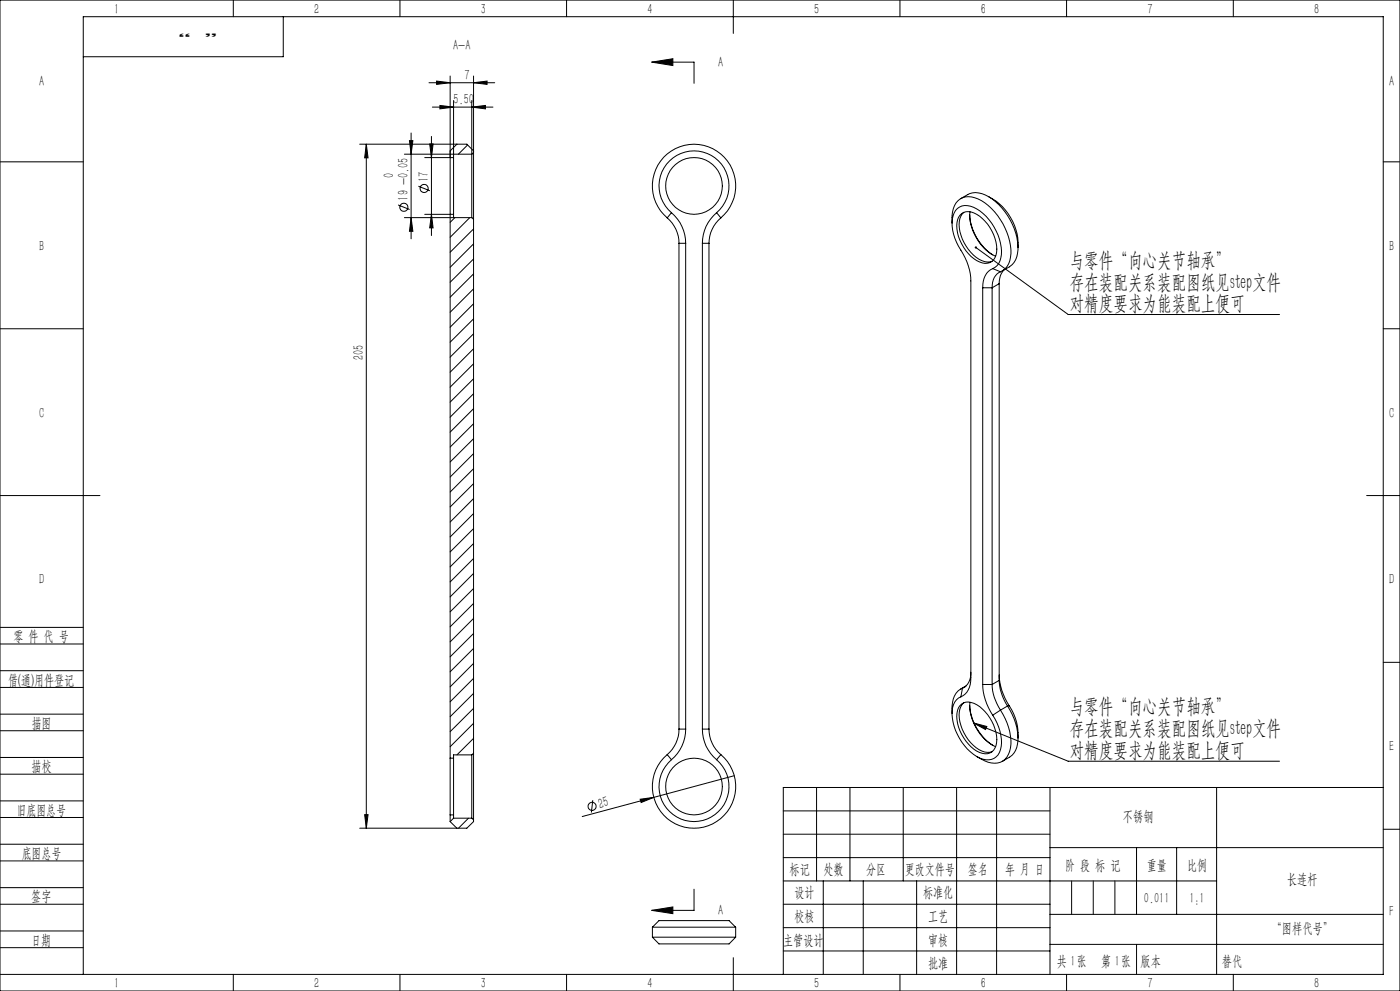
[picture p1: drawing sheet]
<svg xmlns="http://www.w3.org/2000/svg" width="420mm" height="297mm" viewBox="0 0 420 297" stroke-linecap="round" stroke-linejoin="round" font-family="sans-serif">
<g fill="none" stroke="#000" stroke-width=".3">
<path d="M0 0h420v297h-420zM70 0v5M85 5v12h-60M120 0v5M170 0v5M195.5 18.6l6.4-1v2zM195.5 18.6h12.7v6.4M220 0v10M270 0v5M320 0v5M370 0v5M123.3 39.9v31.7"/>
<path d="M128.7 24.8h19.7M129.7 32.1h18.2M131 24.3l4 .5-4 .5zM132 31.6l4.1 .5-4.1 .5zM135 22.8v204.4M136.1 30.1v17.1M141.5 32.1l4.1-.5v1zM141.5 30.1v16.1M142.1 24.8l4-.5v1zM142.1 22.8v22.9M0 48.5h25M107.9 43.2h32.2l2 2"/>
<path d="M109.9 43.2v205M109.9 43.2l.5 4.1h-1zM121.3 46.2h20.2M122.8 42.2h1.1l-.6 4zM125.5 55.8l3.5 1.4M128.9 43.1h1l-.5 4.1zM129.4 40.9v29.7M136.1 47.2v17M136.1 47.2h-8.7M137.1 43.2l-2.1 2M140.3 43.5l-2.8 2.7M141.5 46.2v19"/>
<path d="M142.1 45.7v20M142.1 45.7l-.6 .5M288.2 59.5a6.6 6.6 0 0 1 8.4-.6 18.8 18.8 0 0 1 8.7 17 6.3 6.3 0 0 1-4.6 5.3M296.6 58.9a16.4 16.4 0 0 1 8.8 15.3M415 48.5h5M119.4 61.4l3.5 1.4M121.3 65.2h20.2M123.3 65.2l.6 4.1h-1.1zM127.4 64.2h8.7M129.4 64.2l.5 4.1h-1zM136.1 64.2v1M136.5 65.2l-1.5 1.4"/>
<path d="M140.9 65.2l-5.9 5.9M141.5 65.2l.6 .5M142.1 65.7v160M142.1 68.6l-7.1 7M142.1 73.1l-7.1 7M142.1 77.6l-7.1 7M200.2 65.3a9.9 9.9 0 0 1 3.5 7.6M200.2 65.3a12.5 12.5 0 0 1-1.1-18.2 12.5 12.5 0 0 1 18.2 0 12.5 12.5 0 0 1-1 18.2M201.4 63.7a12.1 12.1 0 0 1 4.3 9.2M201.4 63.7a10.5 10.5 0 0 1-.8-15.2 10.5 10.5 0 0 1 15.2 0 10.5 10.5 0 0 1-.8 15.2M201.4 63.7l-1.2 1.6M203.7 72.9h2"/>
<path d="M203.7 72.9v145.6M205.7 72.9v145.6M210.7 72.9h2M210.7 72.9v145.6M212.7 72.9v145.6M215 63.7a11.8 11.8 0 0 0-4.3 9.2M215 63.7l1.3 1.6M216.3 65.3a10.1 10.1 0 0 0-3.6 7.6M285.6 66.9a7.7 7.7 0 0 1 2.4-7.2 6.7 6.7 0 0 1 7.5 1.1 19.6 19.6 0 0 1 7.8 15.2 5.8 5.8 0 0 1-3.2 5.5M288 64.5a3.6 3.6 0 0 1 5-.3 12.6 12.6 0 0 1 5.8 12.3 3.3 3.3 0 0 1-4.9 2 12.4 12.4 0 0 1-6.6-12.6zM289.1 63.6a6.3 6.3 0 0 0-.8 6.9 12 12 0 0 0 7.1 7.9l2.2-.1M290.9 64.4a15.7 15.7 0 0 0 6.9 12"/>
<path d="M291 63.5a14.3 14.3 0 0 0 7.7 13.3M292.8 74.2l27.7 20.1h63.4M0 98.5h25M142.1 82.1l-7.1 7M142.1 86.6l-7.1 7M142.1 91l-7.1 7.1M142.1 95.6l-7.1 6.9M294.8 86.3v118.8M294.8 86.3h2.8M297.6 86.3v118.8M297.8 80.5a5.6 5.6 0 0 0 2.6-6.4 15.5 15.5 0 0 0-9.3-12.3 4.1 4.1 0 0 0-5.4 3.8 15.1 15.1 0 0 0 3.2 10.5l1.2 2.3 .7 2.4 .5 3.4v118.9a5.7 5.7 0 0 1-3 5.7M297.8 80.5a5.7 5.7 0 0 0-3 5.8"/>
<path d="M297.8 80.5l2.3 1M299.8 85l-2.2 1.3M299.8 85v118.9M300.1 81.5a4.7 4.7 0 0 0-2.5 4.8M301.2 80.9l-1.1 1.7-.3 2.4M415 98.5h5M142.1 100l-7.1 7M142.1 104.5l-7.1 7M142.1 109l-7.1 7M142.1 113.5l-7.1 7M142.1 118l-7.1 7M142.1 122.5l-7.1 7"/>
<path d="M142.1 127l-7.1 7M142.1 131.5l-7.1 7M142.1 136l-7.1 7M0 148.5h30M142.1 140.5l-7.1 7M142.1 145l-7.1 6.9M142.1 149.4l-7.1 7.1M142.1 153.9l-7.1 7M142.1 158.4l-7.1 7M410 148.5h10M142.1 162.9l-7.1 7M142.1 167.4l-7.1 7"/>
<path d="M142.1 171.9l-7.1 7M142.1 176.4l-7.1 7M0 193h25M0 188h25M142.1 180.9l-7.1 7M142.1 185.3l-7.1 7.1M142.1 189.9l-7.1 6.9M142.1 194.3l-7.1 7M142.1 198.8l-7.1 7M415 198.5h5M0 206h25M0 201h25"/>
<path d="M0 219h25M0 214h25M142.1 203.3l-7.1 7M142.1 207.8l-7.1 7M142.1 212.3l-7.1 7M142.1 216.8l-7.1 7M203.7 218.5a9.9 9.9 0 0 1-3.5 7.7M203.7 218.5h2M205.7 218.5a12 12 0 0 1-4.3 9.2M210.7 218.5a11.7 11.7 0 0 0 4.3 9.2M210.7 218.5h2M212.7 218.5a10.1 10.1 0 0 0 3.6 7.7"/>
<path d="M288 211.5a3.6 3.6 0 0 1 5-.3 12.6 12.6 0 0 1 5.8 12.2 3.3 3.3 0 0 1-4.9 2.1 12.4 12.4 0 0 1-6.6-12.6zM288.3 208.8a5.5 5.5 0 0 0-2.6 6.5 16 16 0 0 0 8.3 11.9 4.2 4.2 0 0 0 6.4-3.5 14.3 14.3 0 0 0-2.6-9.4M288.7 206.2a6 6 0 0 0-3.1 6v1.7M288.7 206.2l-.4 2.6M289.1 210.6a6.4 6.4 0 0 0-.8 6.9 11.9 11.9 0 0 0 7.1 7.9l2.2-.1M289.6 205.8l-.9 .4M289.8 205.6l-1.6 .9M290.9 211.4a15.7 15.7 0 0 0 6.9 11.9M291 210.5a14.2 14.2 0 0 0 7.7 13.3M291.3 201.5a4.6 4.6 0 0 1-2.6 4.7M292.1 216.7l28.4 11.4h63.4M292.1 216.7l4 1-.4 .9z"/>
<path d="M294.8 205.1a17.5 17.5 0 0 0 3 9.2M294.8 205.1h2.8M297.6 205.1a14.4 14.4 0 0 0 2.5 7.7M299.8 203.9a15.3 15.3 0 0 0 2.5 7.7M299.8 202.3a17.5 17.5 0 0 0 3 9.2M299.8 203.9l-2.2 1.2M300.1 212.8a15.8 15.8 0 0 1 2.8 12.4 4.9 4.9 0 0 1-7.4 2.9l-2.5-1.4M300.1 212.8l-2.3 1.5M302.3 211.6a16 16 0 0 1 2.7 12.3 6.6 6.6 0 0 1-4.3 4.3M302.3 211.6l-2.2 1.2M302.8 211.5a15.5 15.5 0 0 1 2.6 9.7M302.8 211.5l-.5 .1"/>
<path d="M0 232h25M0 227h25M135 227.2v17M135 227.2h1.1M136.1 227.2v17M141.5 226.2v19M141.5 226.2h-5.4v1M142.1 225.7v20M142.1 225.7l-.6 .5M142.1 221.3l-5 4.9M177.8 239.8l-.4 3.7M192.1 239.5l4-.5-3.8 1.5z"/>
<path d="M200.2 226.2a12.5 12.5 0 0 0-1.1 18.1 12.5 12.5 0 0 0 18.2 0 12.5 12.5 0 0 0-1-18.1M200.2 226.2l1.2 1.5M201.4 227.7a10.5 10.5 0 0 0-.8 15.2 10.5 10.5 0 0 0 15.3 0 10.5 10.5 0 0 0-.9-15.2M216.3 226.2l-1.3 1.5M220.3 232.5l-45.6 12.2M245 236v28M255 236v28M271 236v28M287 236v56M299 236v56M315 236v56M365 236v56"/>
<path d="M415 236h-180v56M0 245h25M0 240h25M0 258h25M0 253h25M109.4 244.2h1l-.5 4zM135 244.2v2M135 244.2h1.1M135 246.2l2.1 2M136.1 244.2v1M136.1 245.2h5.4M136.1 245.2l-1.1 1"/>
<path d="M140.5 245.2l-3 3M141.5 245.2l.6 .5M142.1 245.7v.5l-2 2h-32.2M235 243h80M235 250h80M235 257h80M315 254h100M341 254v20M353 254v20M415 248.5h5M0 271h25M0 266h25"/>
<path d="M0 279h25M195.5 272.8l6.4-1v2zM195.7 277.9h25M195.7 277.9l2-2h21l2 2M195.7 277.9v3M208.2 266.5v6.3h-12.7M220.7 277.9v3M235 271h80M235 264h130M235 278h80M247 264v28M259 264v28"/>
<path d="M275 264v28M315 274h100M0 284h25M0 292h415v-287h-390v287M70 292v5M120 292v5M170 292v5M195.7 280.9h25M195.7 280.9l2 2h21l2-2M220 287v10M235 285h80M270 292v5"/>
<path d="M315 283h100M320 292v5M370 292v5"/>
<circle cx="127.2" cy="56.5" r="1.21"/>
<circle cx="208.2" cy="55.7" r="8.5"/>
<circle cx="121.2" cy="62.1" r="1.21"/>
<circle cx="208.2" cy="235.7" r="8.5"/>
<circle cx="177.6" cy="241.7" r="1.21"/>
</g>
<path d="M321.5 264v10M328 264v10M334.5 264v10M341 283v9" fill="none" stroke="#0a0605" stroke-width=".3"/>
<g fill="#000">
<path d="M192.1 239.5l4-.5-3.8 1.5z"/>
<path d="M195.5 18.6l6.4-1v2zM195.5 272.8l6.4-1v2z"/>
<path d="M131 24.3l4 .5-4 .5zM142.1 24.8l4-.5v1z"/>
<path d="M141.5 32.1l4.1-.5v1zM132 31.6l4.1 .5-4.1 .5z"/>
<path d="M122.8 42.2h1.1l-.6 4zM123.3 65.2l.6 4.1h-1.1zM128.9 43.1h1l-.5 4.1zM129.4 64.2l.5 4.1h-1z"/>
<path d="M292.5 74a.34 .34 0 0 0 .2 .5 .34 .34 0 0 0 .4-.4 .34 .34 0 0 0-.5-.2l.2 .3zM292.1 216.7l4 1-.4 .9z"/>
<path d="M109.4 244.2h1l-.5 4zM109.9 43.2l.5 4.1h-1z"/>
</g>
<g font-size="6.3">
<text x="320.9" y="80">与零件“向心关节轴承”</text>
<text x="320.9" y="86.5">存在装配关系装配图纸见step文件</text>
<text x="320.9" y="93">对精度要求为能装配上便可</text>
<text x="320.9" y="213.8">与零件“向心关节轴承”</text>
<text x="320.9" y="220.3">存在装配关系装配图纸见step文件</text>
<text x="320.9" y="226.8">对精度要求为能装配上便可</text>
</g>
<g font-size="4.4">
<text x="34.2" y="4.1">1</text>
<text x="94.2" y="4.1">2</text>
<text x="144.2" y="4.1">3</text>
<text x="194.2" y="4.1">4</text>
<text x="244.2" y="4.1">5</text>
<text x="294.2" y="4.1">6</text>
<text x="344.2" y="4.1">7</text>
<text x="394.2" y="4.1">8</text>
<text x="136" y="15">A-A</text>
<text x="139.4" y="23.9">7</text>
<text x="215.5" y="20.1">A</text>
<text x="11.7" y="25.9">A</text>
<text x="416.7" y="25.9">A</text>
<text x="136.1" y="31.2">5.50</text>
<text x="118.1" y="53.3" transform="rotate(-90 118.1 53.3)">0</text>
<text x="128.6" y="54.5" transform="rotate(-90 128.6 54.5)">17</text>
<text x="122.5" y="60.1" transform="rotate(-90 122.5 60.1)">19 -0.05</text>
<text x="11.7" y="75.1">B</text>
<text x="416.7" y="75.1">B</text>
<text x="109" y="107.8" transform="rotate(-90 109 107.8)">205</text>
<text x="11.7" y="125.1">C</text>
<text x="416.7" y="125.1">C</text>
<text x="11.7" y="175.1">D</text>
<text x="416.7" y="175.1">D</text>
<text x="4" y="192">零 件 代 号</text>
<text x="2.5" y="205.1">借(通)用件登记</text>
<text x="9.5" y="218.1">描图</text>
<text x="416.7" y="225.1">E</text>
<text x="9.5" y="231.1">描校</text>
<text x="5" y="244.2">旧底图总号</text>
<text x="179.9" y="242.4" transform="rotate(-15 179.9 242.4)">25</text>
<text x="336.9" y="246.2">不锈钢</text>
<text x="6.5" y="257.2">底图总号</text>
<text x="236.9" y="261.9">标记</text>
<text x="247.1" y="261.9">处数</text>
<text x="259.9" y="261.9">分区</text>
<text x="271.5" y="261.9">更改文件号</text>
<text x="290.4" y="261.9">签名</text>
<text x="301.5" y="261.9">年 月 日</text>
<text x="319.5" y="260.7">阶 段 标 记</text>
<text x="344" y="260.7">重量</text>
<text x="356.1" y="260.7">比例</text>
<text x="238.3" y="268.9">设计</text>
<text x="276.9" y="268.9">标准化</text>
<text x="386.1" y="264.8">长连杆</text>
<text x="9.4" y="270.1">签字</text>
<text x="215.5" y="274.3">A</text>
<text x="343.2" y="270.7">0.011</text>
<text x="356.8" y="270.7">1:1</text>
<text x="416.8" y="274.4">F</text>
<text x="238.3" y="276.1">校核</text>
<text x="278.4" y="276">工艺</text>
<text x="381.5" y="279.6">“图样代号”</text>
<text x="9.4" y="283.2">日期</text>
<text x="234.9" y="283.3">主管设计</text>
<text x="278.4" y="283.3">审核</text>
<text x="278.4" y="290.2">批准</text>
<text x="317.1" y="289.4">共 张</text>
<text x="321.1" y="289.4">1</text>
<text x="330.3" y="289.4">第 张</text>
<text x="334.5" y="289.4">1</text>
<text x="342.1" y="289.4">版本</text>
<text x="34.2" y="296.2">1</text>
<text x="94.2" y="296.2">2</text>
<text x="144.2" y="296.2">3</text>
<text x="194.2" y="296.2">4</text>
<text x="244.2" y="296.2">5</text>
<text x="294.2" y="296.2">6</text>
<text x="344.2" y="296.2">7</text>
<text x="394.2" y="296.2">8</text>
</g>
<text font-size="4.4" fill="#0a0605" x="366.6" y="289.4">替代</text>
<g font-size="4.1" fill="#0a0605">
<text x="57.3" y="8" transform="rotate(-180 57.3 8)">”</text>
<text x="65.3" y="8" transform="rotate(-180 65.3 8)">“</text>
</g>
</svg>
